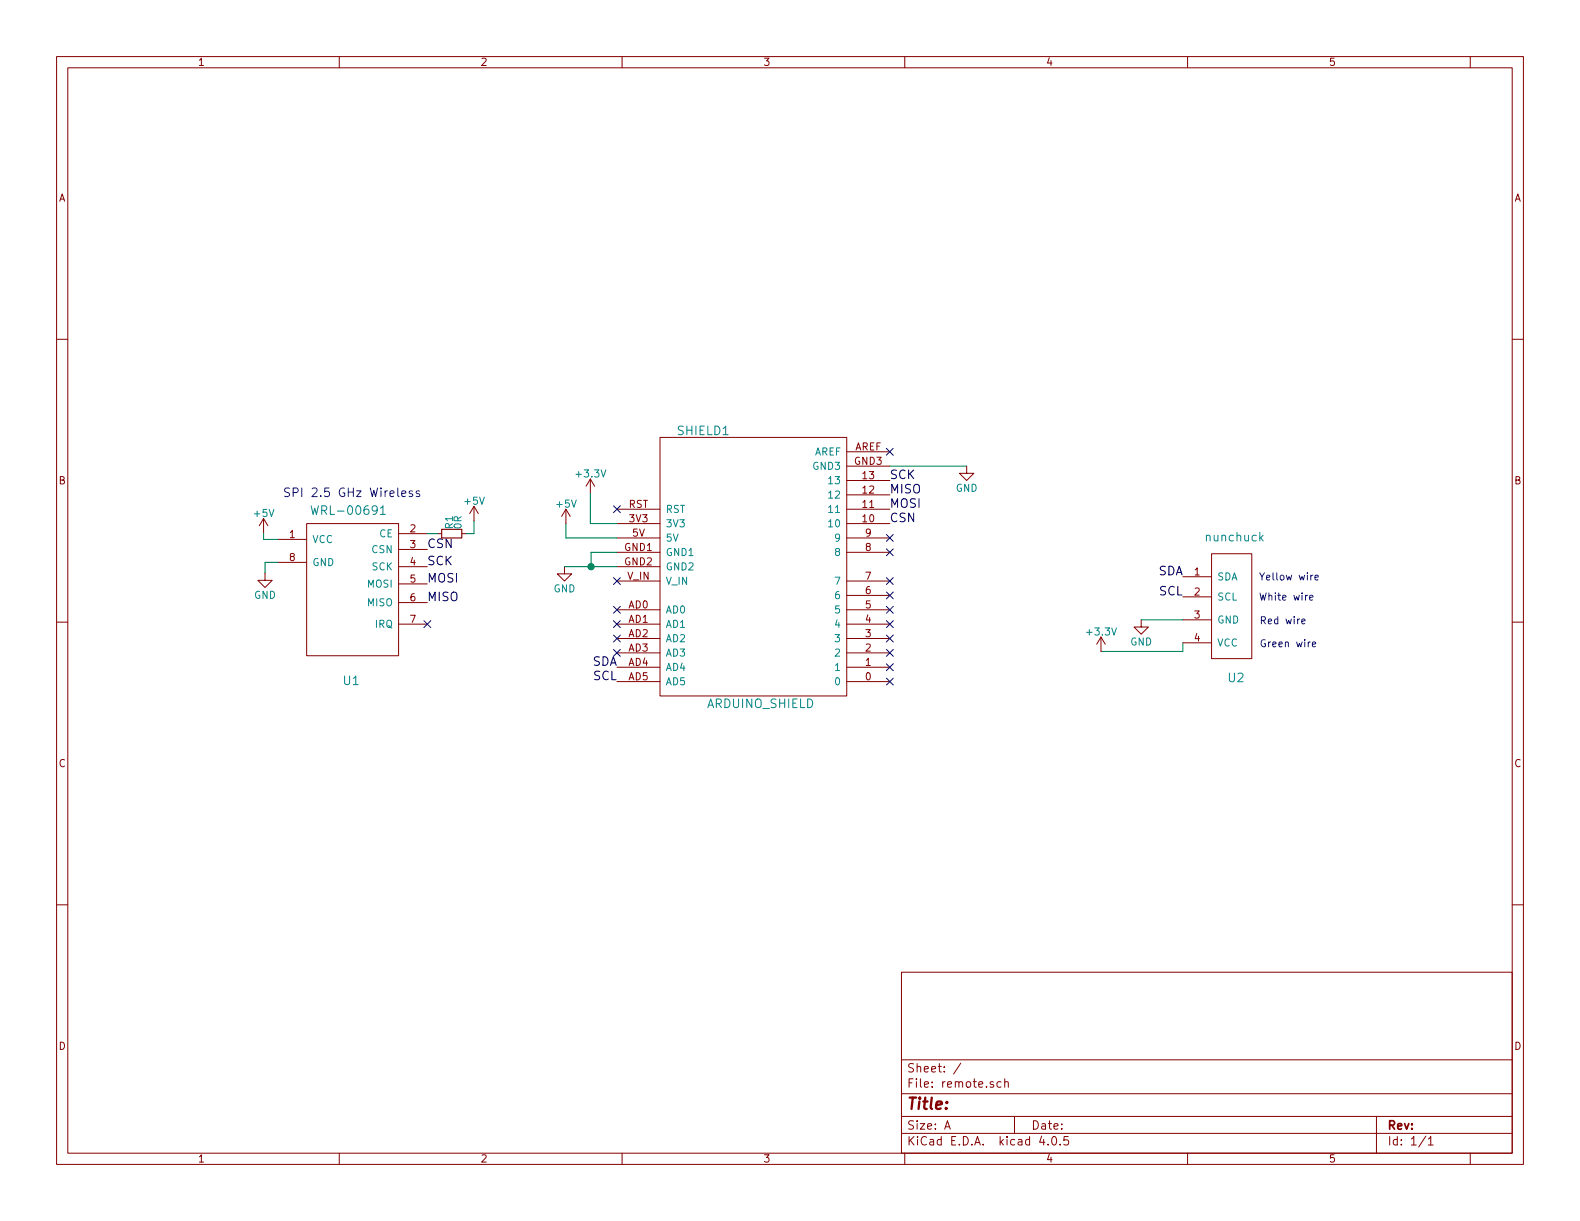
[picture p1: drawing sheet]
EESchema Schematic File Version 2
LIBS:power
LIBS:device
LIBS:transistors
LIBS:conn
LIBS:linear
LIBS:regul
LIBS:74xx
LIBS:cmos4000
LIBS:adc-dac
LIBS:memory
LIBS:xilinx
LIBS:microcontrollers
LIBS:dsp
LIBS:microchip
LIBS:analog_switches
LIBS:motorola
LIBS:texas
LIBS:intel
LIBS:audio
LIBS:interface
LIBS:digital-audio
LIBS:philips
LIBS:display
LIBS:cypress
LIBS:siliconi
LIBS:opto
LIBS:atmel
LIBS:contrib
LIBS:valves
LIBS:remote
LIBS:switches
LIBS:remote-cache
EELAYER 25 0
EELAYER END
$Descr A 11000 8500
encoding utf-8
Sheet 1 1
Title ""
Date ""
Rev ""
Comp ""
Comment1 ""
Comment2 ""
Comment3 ""
Comment4 ""
$EndDescr
$Comp
L WRL-00691 U1
U 1 1
P 2425 4095
F 0 "U1" H 2445 3455 60  0000 C CNN
F 1 "WRL-00691" H 2425 4640 60  0000 C CNN
F 2 "remote:WRL-00691" H 2425 4095 60  0001 C CNN
F 3 "" H 2425 4095 60  0001 C CNN
	1    2425 4095
	1    0    0    -1  
$EndComp
$Comp
L +5V #PWR1
U 1 1
P 1835 3710
F 0 "#PWR1" H 1835 3560 50  0001 C CNN
F 1 "+5V" H 1835 3850 50  0000 C CNN
F 2 "" H 1835 3710 50  0000 C CNN
F 3 "" H 1835 3710 50  0000 C CNN
	1    1835 3710
	1    0    0    -1  
$EndComp
$Comp
L GND #PWR2
U 1 1
P 1845 3990
F 0 "#PWR2" H 1845 3740 50  0001 C CNN
F 1 "GND" H 1845 3840 50  0000 C CNN
F 2 "" H 1845 3990 50  0000 C CNN
F 3 "" H 1845 3990 50  0000 C CNN
	1    1845 3990
	1    0    0    -1  
$EndComp
Text Notes 1970 3460 0    60   ~ 0
SPI 2.5 GHz Wireless
$Comp
L +5V #PWR3
U 1 1
P 3300 3625
F 0 "#PWR3" H 3300 3475 50  0001 C CNN
F 1 "+5V" H 3300 3765 50  0000 C CNN
F 2 "" H 3300 3625 50  0000 C CNN
F 3 "" H 3300 3625 50  0000 C CNN
	1    3300 3625
	1    0    0    -1  
$EndComp
$Comp
L R_Small R1
U 1 1
P 3145 3715
F 0 "R1" H 3175 3735 50  0000 L CNN
F 1 "0R" H 3175 3675 50  0000 L CNN
F 2 "Resistors_SMD:R_0805_HandSoldering" H 3145 3715 50  0001 C CNN
F 3 "" H 3145 3715 50  0000 C CNN
F 4 "Value" H 3145 3715 60  0001 C CNN "Fieldname"
	1    3145 3715
	0    -1   -1   0   
$EndComp
Wire Wire Line
	1845 3990 1845 3915
Wire Wire Line
	1845 3915 1935 3915
Wire Wire Line
	1835 3710 1835 3755
Wire Wire Line
	1835 3755 1935 3755
Wire Wire Line
	3045 3715 2975 3715
Wire Wire Line
	3300 3625 3300 3715
Wire Wire Line
	3300 3715 3245 3715
Text Label 8235 4155 2    60   ~ 0
SCL
Text Label 8235 4015 2    60   ~ 0
SDA
Text Label 4295 4745 2    60   ~ 0
SCL
Text Label 4295 4645 2    60   ~ 0
SDA
Text Label 2975 4065 0    60   ~ 0
MOSI
Text Label 2975 4195 0    60   ~ 0
MISO
Text Label 6195 3545 0    60   ~ 0
MOSI
Text Label 6195 3445 0    60   ~ 0
MISO
Text Label 2975 3825 0    60   ~ 0
CSN
Text Label 6195 3645 0    60   ~ 0
CSN
Text Label 2975 3945 0    60   ~ 0
SCK
Text Label 6195 3345 0    60   ~ 0
SCK
NoConn ~ 2975 4345
$Comp
L ARDUINO_SHIELD SHIELD1
U 1 1
P 5245 3945
F 0 "SHIELD1" H 4895 4895 60  0000 C CNN
F 1 "ARDUINO_SHIELD" H 5295 2995 60  0000 C CNN
F 2 "" H 5245 3945 60  0001 C CNN
F 3 "" H 5245 3945 60  0001 C CNN
	1    5245 3945
	1    0    0    -1  
$EndComp
NoConn ~ 6195 3745
NoConn ~ 6195 3845
NoConn ~ 6195 4045
NoConn ~ 6195 4145
NoConn ~ 6195 4245
NoConn ~ 6195 4345
NoConn ~ 6195 4445
NoConn ~ 6195 4545
NoConn ~ 6195 4645
NoConn ~ 6195 4745
NoConn ~ 4295 4445
NoConn ~ 4295 4545
NoConn ~ 4295 4345
NoConn ~ 4295 4245
$Comp
L +5V #PWR5
U 1 1
P 3940 3645
F 0 "#PWR5" H 3940 3495 50  0001 C CNN
F 1 "+5V" H 3940 3785 50  0000 C CNN
F 2 "" H 3940 3645 50  0000 C CNN
F 3 "" H 3940 3645 50  0000 C CNN
	1    3940 3645
	1    0    0    -1  
$EndComp
Wire Wire Line
	3940 3645 3940 3745
Wire Wire Line
	3940 3745 4295 3745
$Comp
L GND #PWR4
U 1 1
P 3930 3945
F 0 "#PWR4" H 3930 3695 50  0001 C CNN
F 1 "GND" H 3930 3795 50  0000 C CNN
F 2 "" H 3930 3945 50  0000 C CNN
F 3 "" H 3930 3945 50  0000 C CNN
	1    3930 3945
	1    0    0    -1  
$EndComp
Wire Wire Line
	3930 3945 4295 3945
Wire Wire Line
	4295 3845 4115 3845
Wire Wire Line
	4115 3845 4115 3945
Connection ~ 4115 3945
NoConn ~ 4295 3545
NoConn ~ 4295 4045
NoConn ~ 6195 3145
$Comp
L GND #PWR7
U 1 1
P 6730 3245
F 0 "#PWR7" H 6730 2995 50  0001 C CNN
F 1 "GND" H 6730 3095 50  0000 C CNN
F 2 "" H 6730 3245 50  0000 C CNN
F 3 "" H 6730 3245 50  0000 C CNN
	1    6730 3245
	1    0    0    -1  
$EndComp
Wire Wire Line
	6195 3245 6730 3245
$Comp
L nunchuck U2
U 1 1
P 8605 4235
F 0 "U2" H 8605 3755 60  0000 C CNN
F 1 "nunchuck" H 8595 4735 60  0000 C CNN
F 2 "" H 8605 4235 60  0001 C CNN
F 3 "" H 8605 4235 60  0001 C CNN
	1    8605 4235
	1    0    0    -1  
$EndComp
$Comp
L GND #PWR9
U 1 1
P 7945 4315
F 0 "#PWR9" H 7945 4065 50  0001 C CNN
F 1 "GND" H 7945 4165 50  0000 C CNN
F 2 "" H 7945 4315 50  0000 C CNN
F 3 "" H 7945 4315 50  0000 C CNN
	1    7945 4315
	1    0    0    -1  
$EndComp
Wire Wire Line
	8235 4315 7945 4315
Wire Wire Line
	8235 4475 8235 4535
Wire Wire Line
	8235 4535 7665 4535
$Comp
L +3.3V #PWR6
U 1 1
P 4110 3435
F 0 "#PWR6" H 4110 3285 50  0001 C CNN
F 1 "+3.3V" H 4110 3575 50  0000 C CNN
F 2 "" H 4110 3435 50  0000 C CNN
F 3 "" H 4110 3435 50  0000 C CNN
	1    4110 3435
	1    0    0    -1  
$EndComp
Wire Wire Line
	4110 3435 4110 3645
Wire Wire Line
	4110 3645 4295 3645
$Comp
L +3.3V #PWR8
U 1 1
P 7665 4535
F 0 "#PWR8" H 7665 4385 50  0001 C CNN
F 1 "+3.3V" H 7665 4675 50  0000 C CNN
F 2 "" H 7665 4535 50  0000 C CNN
F 3 "" H 7665 4535 50  0000 C CNN
	1    7665 4535
	1    0    0    -1  
$EndComp
Text Notes 8765 4040 0    50   ~ 0
Yellow wire
Text Notes 8765 4180 0    50   ~ 0
White wire
Text Notes 8770 4345 0    50   ~ 0
Red wire
Text Notes 8770 4505 0    50   ~ 0
Green wire
$EndSCHEMATC
